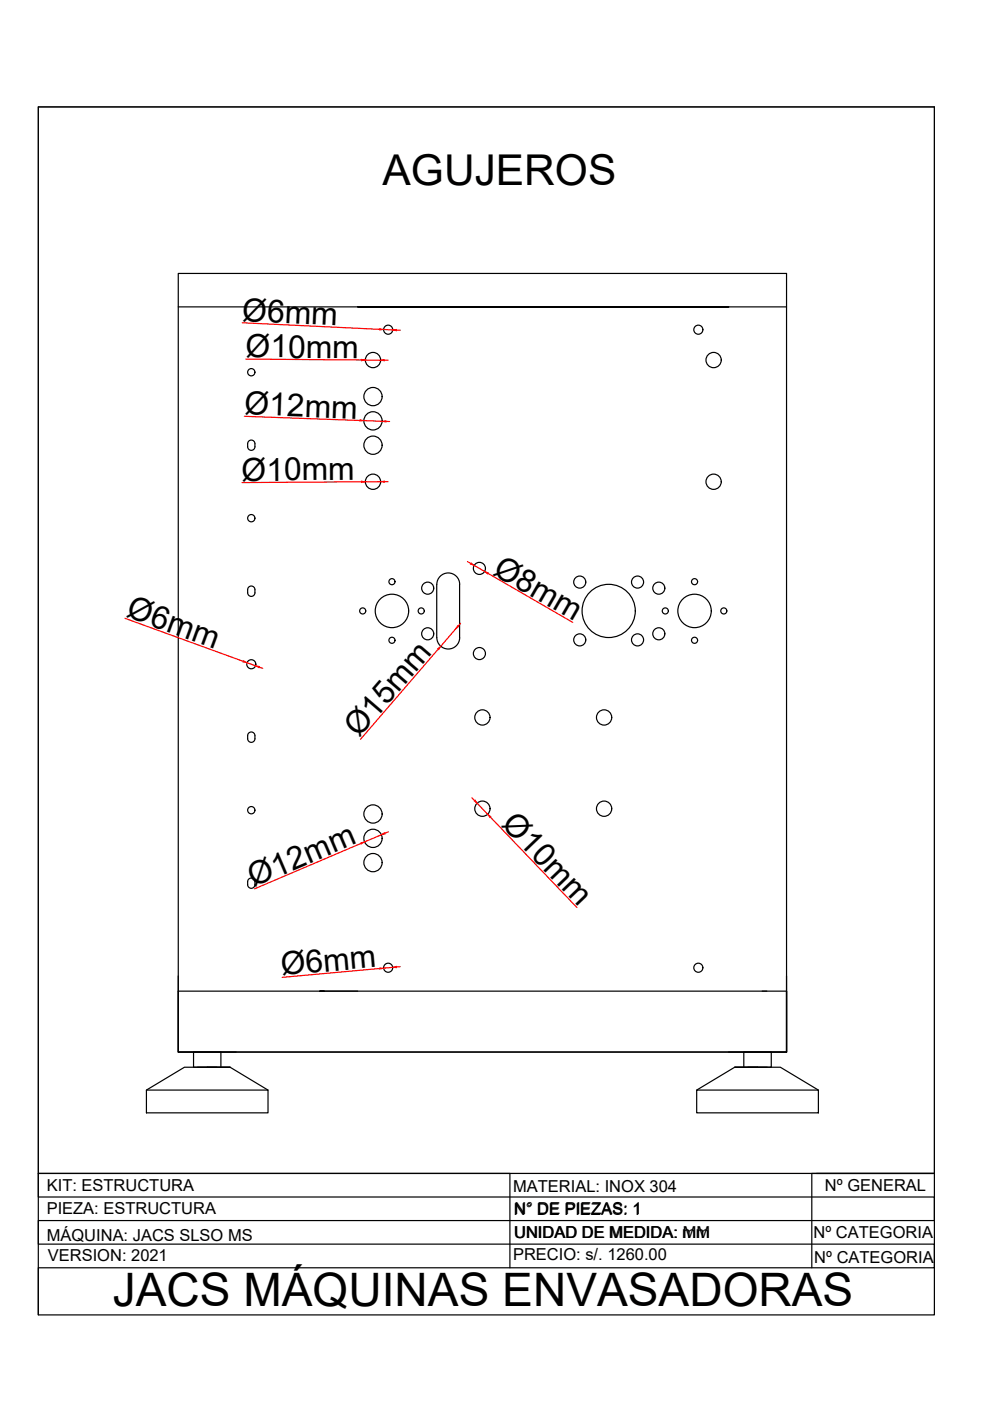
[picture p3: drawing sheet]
<svg xmlns="http://www.w3.org/2000/svg" width="210mm" height="297mm" viewBox="0 0 210 297" stroke-linecap="round" stroke-linejoin="round" font-family="sans-serif">
<!-- layer: 0 -->
<g fill="none" stroke="#000" stroke-width=".25">
<path d="M8.1 22.7h190v256.1h-190zM37.8 65.1h129M154.5 65.1h-78.7h78.7M52.7 93.5a.77 .77 0 0 1 .9-.1 .77 .77 0 0 1 .5 .7v.6a.77 .77 0 0 1-.8 .8 .77 .77 0 0 1-.8-.8v-.6zM52.7 124.5a.77 .77 0 0 1 .9-.2 .77 .77 0 0 1 .5 .7v.7a.77 .77 0 0 1-.8 .7 .77 .77 0 0 1-.8-.7v-.7zM92.6 123.9v11.3M92.6 123.9a2.42 2.42 0 0 1 2.4-2.4 2.42 2.42 0 0 1 2.5 2.4M92.6 135.2a2.42 2.42 0 0 0 2.4 2.4 2.42 2.42 0 0 0 2.5-2.4M97.4 123.9v11.3M52.5 156a.77 .77 0 0 1 .8-.8 .77 .77 0 0 1 .8 .8M52.5 156v.6a.77 .77 0 0 0 .8 .8 .77 .77 0 0 0 .8-.8v-.6M52.7 186.4a.77 .77 0 0 1 .9-.2 .77 .77 0 0 1 .5 .7v.7a.77 .77 0 0 1-.8 .7 .77 .77 0 0 1-.8-.7v-.7z"/>
<path d="M37.8 206.9v16.2h12.3M68.7 210.1h-.9h8M166.8 210.1v13h-129v-165.1h129v165.1M166.8 210.1h-129v13h129M166.8 206.9v16.2v-13M31 231.1h25.8v4.8h-25.8zM41.9 226.3h4.1M46.8 226.3v-3.2h-5.8v3.2h7.8h-9.7l-8.1 4.8M48.8 226.3l8 4.8M147.7 231.1h25.8v4.8h-25.8zM154.5 223.1h12.3M155.8 226.3l-8.1 4.8"/>
<path d="M157.7 226.3v-3.2h5.8v3.2h-7.7h9.7l8 4.8M158.6 226.3h4.1M8.1 248.8h100v20M173.1 248.8h25M198.1 248.8h-190v5h190v5h-190v5h190v5h-190v10M198.1 248.8h-26v20"/>
<circle cx="53.3" cy="78.9" r=".77"/>
<circle cx="79.1" cy="76.3" r="1.62"/>
<circle cx="82.3" cy="69.9" r=".96"/>
<circle cx="148.1" cy="69.9" r=".96"/>
<circle cx="151.3" cy="76.3" r="1.62"/>
<circle cx="79.1" cy="84.1" r="1.94"/>
<circle cx="79.1" cy="89.2" r="1.94"/>
<circle cx="79.1" cy="94.4" r="1.94"/>
<circle cx="53.3" cy="109.9" r=".77"/>
<circle cx="79.1" cy="102.1" r="1.62"/>
<circle cx="151.3" cy="102.1" r="1.62"/>
<circle cx="76.9" cy="129.5" r=".65"/>
<circle cx="83.1" cy="129.5" r="3.5"/>
<circle cx="83.1" cy="123.3" r=".65"/>
<circle cx="83.1" cy="135.8" r=".65"/>
<circle cx="89.3" cy="129.5" r=".65"/>
<circle cx="90.7" cy="124.7" r="1.28"/>
<circle cx="90.7" cy="134.4" r="1.28"/>
<circle cx="101.6" cy="120.5" r="1.28"/>
<circle cx="101.6" cy="138.6" r="1.28"/>
<circle cx="122.9" cy="135.7" r="1.28"/>
<circle cx="122.9" cy="123.4" r="1.28"/>
<circle cx="129.1" cy="129.5" r="5.6"/>
<circle cx="135.2" cy="135.7" r="1.28"/>
<circle cx="135.2" cy="123.4" r="1.28"/>
<circle cx="139.7" cy="124.7" r="1.28"/>
<circle cx="139.7" cy="134.4" r="1.28"/>
<circle cx="141.1" cy="129.5" r=".65"/>
<circle cx="147.3" cy="129.5" r="3.5"/>
<circle cx="147.3" cy="135.8" r=".65"/>
<circle cx="147.3" cy="123.3" r=".65"/>
<circle cx="153.5" cy="129.5" r=".65"/>
<circle cx="53.3" cy="140.8" r=".96"/>
<circle cx="102.3" cy="152.1" r="1.62"/>
<circle cx="128.1" cy="152.1" r="1.62"/>
<circle cx="53.3" cy="171.8" r=".77"/>
<circle cx="79.1" cy="172.6" r="1.94"/>
<circle cx="79.1" cy="177.7" r="1.94"/>
<circle cx="102.3" cy="171.5" r="1.62"/>
<circle cx="128.1" cy="171.5" r="1.62"/>
<circle cx="79.1" cy="182.9" r="1.94"/>
<circle cx="82.3" cy="205.2" r=".96"/>
<circle cx="148.1" cy="205.2" r=".96"/>
</g>
<g fill="none" stroke="#f00" stroke-width=".25">
<path d="M51.4 68.4l29.1 1.4M52.1 76.1l24.5 .2M77.5 76.3l3.2 .1M81.3 69.9l2 .1M81.5 76.4h.8M84.1 70h.8M51.8 88.3l24.5 .9M77.1 89.2l3.9 .1M81.8 89.3l.8 .1M76.6 102.2l-25.3 .1M80.7 102.1l-3.2 .1M81.5 102.1h.8"/>
<path d="M99.1 119.1l.7 .4M100.5 119.9l2.3 1.3M26.5 131.1l25.1 9.1M92.9 137.6l-16.5 19.2M96.6 133.4l-3.2 3.6M97.7 132.1l-.6 .7M103.5 121.6l17.9 10.4M52.4 140.5l1.8 .7M54.9 141.4l.8 .3M76.6 178.8l-22.6 9.6M80.8 177l-3.5 1.5M82.3 176.4l-.7 .3"/>
<path d="M100 169.1l.6 .6M101.2 170.3l2.2 2.3M103.9 173.2l18.4 19.2M80.5 205.3l-20.7 1.9M83.3 205.1l-2 .2M84.9 205h-.9"/>
</g>
<g fill="#f00" stroke="#f00" stroke-width=".21">
<path d="M83.3 70l.8-.1-.1 .2z"/>
<path d="M80.5 69.7l.8 .2-.8 .1z"/>
<path d="M80.7 76.4l.8-.2v.3z"/>
<path d="M76.6 76.2l.9 .1-.9 .2z"/>
<path d="M81 89.3l.8-.1v.3z"/>
<path d="M76.3 89l.8 .2-.8 .1z"/>
<path d="M80.7 102.1l.8-.1v.3z"/>
<path d="M76.6 102l.9 .2-.9 .1z"/>
<path d="M80.8 177l.7-.4 .1 .2z"/>
<path d="M76.5 178.7l.8-.2-.7 .4z"/>
<path d="M99.9 119.4l.6 .5-.7-.3z"/>
<path d="M102.8 121.2l.7 .3-.1 .2z"/>
<path d="M97 132.7l.2 .1-.6 .6z"/>
<path d="M92.8 137.5l.6-.5-.4 .7z"/>
<path d="M83.3 205.1l.7-.2 .1 .3z"/>
<path d="M80.5 205.2l.8 .1-.8 .2z"/>
<path d="M100.5 169.8l.2-.2 .5 .7z"/>
<path d="M103.4 172.6l.6 .5-.1 .2z"/>
<path d="M54.2 141.2l.8 .1-.1 .3z"/>
<path d="M51.7 140.1l.7 .4-.8-.1z"/>
</g>
<path d="M8.1 22.7h190v226.1h-190z" fill="none" stroke="#000" stroke-width=".21"/>
<text font-size="9.8" x="23.9" y="277">JACS MÁQUINAS ENVASADORAS</text>
<text font-size="9" x="81.1" y="39.2">AGUJEROS</text>
<g font-size="6.8">
<text x="51.3" y="68" transform="rotate(3 51.3 68)">Ø6mm</text>
<text x="52.1" y="75.7">Ø10mm</text>
<text x="51.8" y="87.9" transform="rotate(2 51.8 87.9)">Ø12mm</text>
<text x="51.2" y="101.9">Ø10mm</text>
<text x="104.3" y="121.6" transform="rotate(30 104.3 121.6)">Ø8mm</text>
<text x="26.5" y="130.7" transform="rotate(20 26.5 130.7)">Ø6mm</text>
<text x="76.1" y="156.6" transform="rotate(-49 76.1 156.6)">Ø15mm</text>
<text x="106.1" y="174.9" transform="rotate(46 106.1 174.9)">Ø10mm</text>
<text x="53.8" y="188.1" transform="rotate(-23 53.8 188.1)">Ø12mm</text>
<text x="59.7" y="206.8" transform="rotate(-5 59.7 206.8)">Ø6mm</text>
</g>
<g font-size="3.5">
<text x="9.9" y="257.5">PIEZA: ESTRUCTURA</text>
<text x="9.9" y="252.5">KIT: ESTRUCTURA</text>
<text x="108.8" y="252.6">MATERIAL: INOX 304</text>
<text x="109.1" y="257.5">N° DE PIEZAS: 1</text>
<text x="174.9" y="252.5">Nº GENERAL</text>
<text x="9.9" y="263.1">MÁQUINA: JACS SLSO MS</text>
<text x="108.9" y="262.6">UNIDAD DE MEDIDA: mm</text>
<text x="109.1" y="262.4">UNIDAD DE MEDIDA: MM</text>
<text x="172.5" y="262.5">Nº CATEGORIA</text>
<text x="10.2" y="267.5">VERSION: 2021</text>
<text x="108.8" y="267.1">PRECIO: s/. 1260.00</text>
<text x="172.6" y="267.7">Nº CATEGORIA</text>
</g>
</svg>
